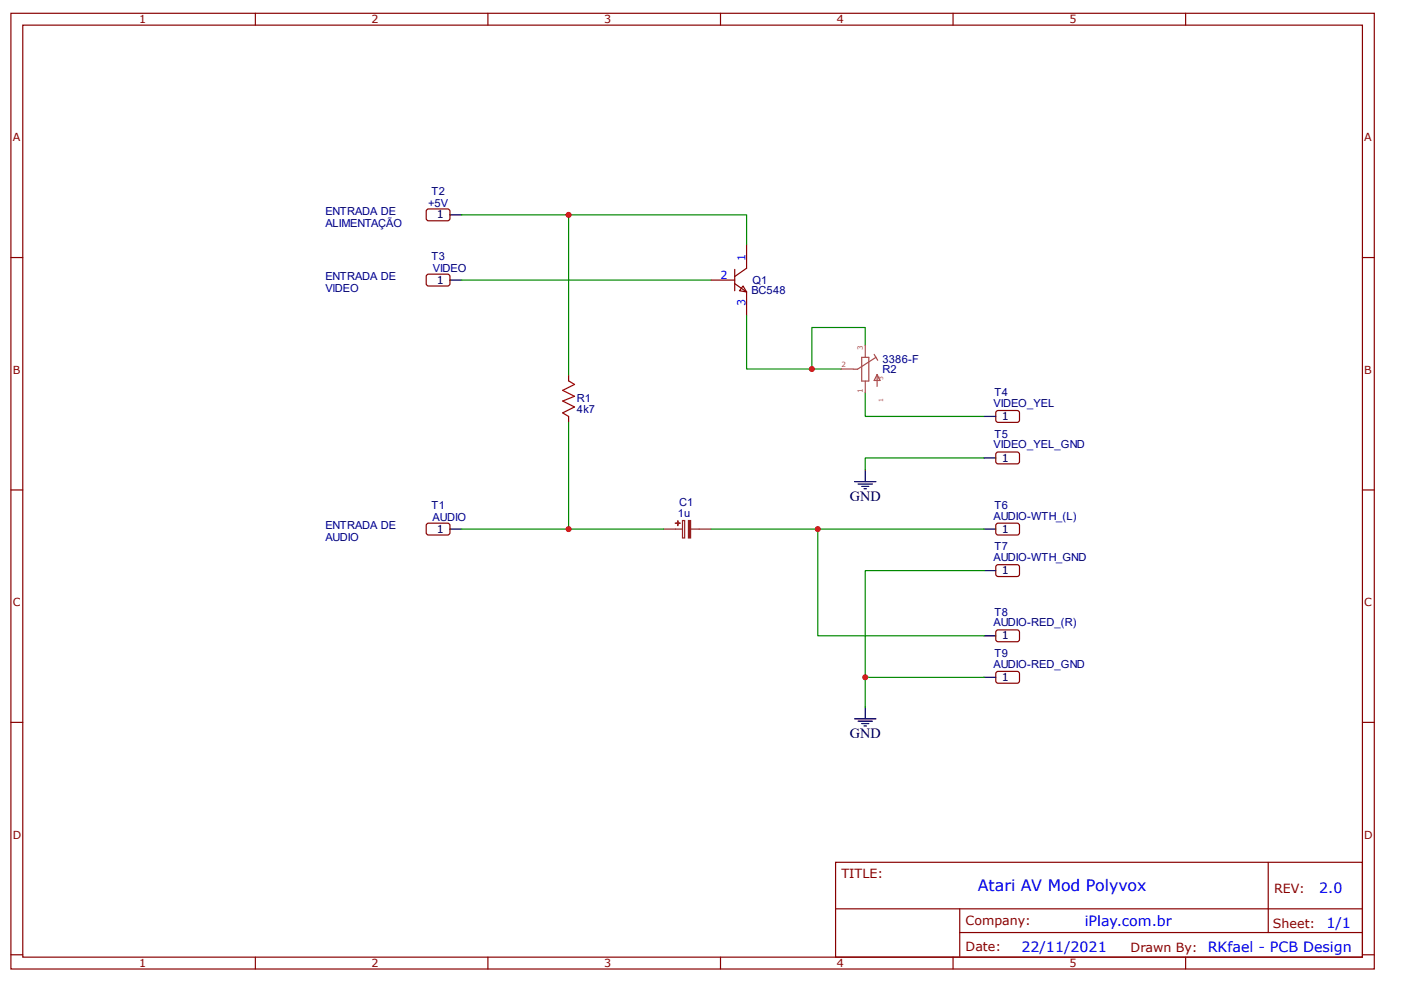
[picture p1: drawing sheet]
<svg xmlns="http://www.w3.org/2000/svg" width="297mm" height="210mm" viewBox="0 0 297 210" stroke-linecap="round" stroke-linejoin="round" font-family="sans-serif">
<g fill="none" stroke="#800" stroke-width=".25">
<path d="M2.3 2.8h289.1v202.8h-289.1zM4.8 5.3h284.1v197.8h-284.1zM54.1 2.8v2.5M103.4 2.8v2.5M152.8 2.8v2.5M202.1 2.8v2.5M251.4 2.8v2.5M2.3 54.6h2.5M90.4 44.6l.5-.3 4.2 .1 .3 .4-.1 1.8-.4 .2h-4.3l-.2-.5zM90.6 58.2h4.5l.3 .5-.1 1.7-.4 .3-4.3-.1-.2-.4v-1.5zM288.9 54.6h2.5M120.6 79.5v1.3"/>
<path d="M120.6 88.4v1.2M2.3 104h2.5M90.4 111.2l.5-.2 4.2 .1 .3 .4-.1 1.8-.4 .2-4.3-.1-.2-.4zM288.9 104h2.5M2.3 153.3h2.5M288.9 153.3h2.5M177.2 182.9h111.7v20.2h-111.7zM177.2 192.8h111.6M203.5 197.9h85.3M203.5 192.8v10.1M268.9 183v14.9M2.3 202.6h2.5"/>
<path d="M54.1 203.1v2.5M103.4 203.1v2.5M152.8 203.1v2.5M202.1 203.1v2.5M251.4 203.1v2.5M288.9 202.6h2.5"/>
</g>
<path d="M95.4 45.6h2.5M95.4 59.4h2.5M183.4 99.7v2.5M95.4 112.3h2.5M181.2 102.2h4.5M181.9 102.7h3.1M182.7 103.2h1.5M183.2 103.7h.5" fill="none" stroke="#000" stroke-width=".25"/>
<path d="M120.6 80.8l1.2 .8-2.5 1.2 2.5 1.3-2.5 1 2.5 1.2-2.5 1.3 1.3 .8" fill="none" stroke="#a00000" stroke-width=".25"/>
<path d="M157.5 60.7l.8 1.2-1.5-.2z" fill="#fefefe" stroke="#800" stroke-width=".25"/>
<path d="M150.7 59.4h5.1M155.8 57.2v4.5M158.3 51.9v5l-2.5 1.8M155.8 60.2l2.5 1.7v5.1M211.2 87.3l.4-.2 4.3 .1 .3 .4-.1 1.8-.4 .2-4.3-.1-.3-.4zM211.2 96.2l.4-.3 4.3 .1 .3 .4-.1 1.8-.4 .2-4.3-.1-.3-.4zM211.2 111.2l.4-.2 4.3 .1 .3 .4-.1 1.8-.4 .2-4.3-.1-.3-.4zM211.2 120.1l.4-.3 4.3 .1 .3 .4-.1 1.8-.4 .2-4.3-.1-.3-.4zM211.2 133.9l.4-.3 4.3 .1 .3 .4-.1 1.8-.4 .3-4.3-.1-.3-.4zM211.2 142.7l.4-.3 4.3 .1 .3 .4-.1 1.8-.4 .3-4.3-.1-.3-.4z" fill="none" stroke="#800" stroke-width=".25"/>
<path d="M140.7 112.3h4M144.7 110.4h.5v3.7h-.5zM146.5 112.3h4.2" fill="none" stroke="#8d2323" stroke-width=".25"/>
<g fill="#8d2323" stroke="#8d2323" stroke-width=".25">
<path d="M146 110.4h.4v3.7h-.4z"/>
<path d="M143.7 110.5v1z"/>
<path d="M143.2 111h1z"/>
</g>
<g fill="none" stroke="#080" stroke-width=".25">
<path d="M97.9 45.6h22.7v33.9M97.9 59.4h52.8M120.6 45.6h37.7v6.3M158.3 67v11.3h20.1M183.4 73.3v-3.8h-11.3v8.8M120.6 89.6v22.7M183.4 83.3v5.1h25.2M208.6 97.2h-25.2v2.5M97.9 112.3h42.8M150.7 112.3h57.9M173.4 112.3v22.6h35.2M208.6 121.1h-25.2v22.6h25.2"/>
<path d="M183.4 143.7v6.3"/>
</g>
<path d="M208.6 88.4h2.5M208.6 97.2h2.5M208.6 112.3h2.5M208.6 121.1h2.5M208.6 134.9h2.5M181.2 152.5h4.5M181.9 153h3.1M182.7 153.5h1.5M183.2 154h.5M183.4 150v2.5M208.6 143.7h2.5" fill="none" stroke="#000" stroke-width=".25"/>
<path d="M178.4 78.3h2.5M182.7 75.8h1.5v5h-1.5zM183.4 73.3v2.4M185.3 75.2l.4 .6M185.7 75.8l-3.9 2.5h-.9M185.7 75.8l.4 .6M186 79.5v2.5M186 79.5l.6 1.2h-1.3zM183.4 80.8v2.5" fill="none" stroke="#a54b4b" stroke-width=".25"/>
<g fill="#c00">
<circle cx="183.4" cy="143.7" r=".63"/>
<circle cx="120.6" cy="112.3" r=".63"/>
<circle cx="120.6" cy="45.6" r=".63"/>
<circle cx="173.4" cy="112.3" r=".63"/>
<circle cx="172.1" cy="78.3" r=".63"/>
</g>
<text font-size="3.4" fill="#00f" x="207.3" y="189">Atari AV Mod Polyvox</text>
<g font-size="3">
<text x="180.2" y="106.2">GND</text>
<text x="180.2" y="156.5">GND</text>
</g>
<g font-size="3" fill="#00f">
<text x="279.7" y="189.6">2.0</text>
<text x="230" y="196.5">iPlay.com.br</text>
<text x="281.2" y="196.9">1/1</text>
<text x="216.6" y="201.9">22/11/2021</text>
<text x="256.1" y="201.9">RKfael - PCB Design</text>
</g>
<g font-size="2.7" fill="#800">
<text x="178.4" y="186.2">TITLE:</text>
<text x="270.1" y="189.6">REV:</text>
<text x="204.7" y="196.3">Company:</text>
<text x="269.9" y="196.8">Sheet:</text>
<text x="204.7" y="201.8">Date:</text>
<text x="239.7" y="201.9">Drawn By:</text>
</g>
<g font-size="2.3" fill="#800">
<text x="29.5" y="5">1</text>
<text x="78.8" y="5">2</text>
<text x="128.1" y="5">3</text>
<text x="177.4" y="5">4</text>
<text x="226.7" y="5">5</text>
<text x="2.7" y="30">A</text>
<text x="289.2" y="30">A</text>
<text x="2.7" y="79.3">B</text>
<text x="289.2" y="79.3">B</text>
<text x="2.7" y="128.6">C</text>
<text x="289.2" y="128.6">C</text>
<text x="2.7" y="177.9">D</text>
<text x="289.2" y="177.9">D</text>
<text x="29.5" y="205.2">1</text>
<text x="78.8" y="205.2">2</text>
<text x="128.1" y="205.2">3</text>
<text x="177.4" y="205.2">4</text>
<text x="226.7" y="205.2">5</text>
</g>
<g font-size="2.3" fill="#000080">
<text x="91.5" y="41.4">T2</text>
<text x="69" y="45.6">ENTRADA DE</text>
<text x="90.7" y="43.9">+5V</text>
<text x="69" y="48.1">ALIMENTAÇÃO</text>
<text x="69" y="59.4">ENTRADA DE</text>
<text x="91.5" y="55.2">T3</text>
<text x="91.8" y="57.7">VIDEO</text>
<text x="69" y="61.9">VIDEO</text>
<text x="159.3" y="62.5">BC548</text>
<text x="159.5" y="60.2">Q1</text>
<text x="187.1" y="77">3386-F</text>
<text x="187.1" y="79.2">R2</text>
<text x="122.3" y="87.6">4k7</text>
<text x="122.3" y="85.4">R1</text>
<text x="210.6" y="86.3">VIDEO_YEL</text>
<text x="210.9" y="84.1">T4</text>
<text x="210.6" y="95.1">VIDEO_YEL_GND</text>
<text x="210.9" y="92.9">T5</text>
<text x="144" y="107.4">C1</text>
<text x="210.9" y="108">T6</text>
<text x="69" y="112.3">ENTRADA DE</text>
<text x="91.5" y="108.1">T1</text>
<text x="91.7" y="110.6">AUDIO</text>
<text x="143.7" y="109.7">1u</text>
<text x="210.6" y="110.2">AUDIO-WTH_(L)</text>
<text x="69" y="114.8">AUDIO</text>
<text x="210.6" y="119">AUDIO-WTH_GND</text>
<text x="210.9" y="116.8">T7</text>
<text x="210.9" y="130.6">T8</text>
<text x="210.6" y="132.9">AUDIO-RED_(R)</text>
<text x="210.6" y="141.7">AUDIO-RED_GND</text>
<text x="210.9" y="139.4">T9</text>
</g>
<g font-size="2.3">
<text x="92.6" y="46.3">1</text>
<text x="92.6" y="60.2">1</text>
<text x="212.4" y="89.1">1</text>
<text x="212.4" y="97.9">1</text>
<text x="92.6" y="113">1</text>
<text x="212.4" y="113">1</text>
<text x="212.4" y="121.8">1</text>
<text x="212.4" y="135.7">1</text>
<text x="212.4" y="144.5">1</text>
</g>
<g font-size="2.3" fill="#00f">
<text x="152.7" y="59.2">2</text>
<text x="158" y="55.4" transform="rotate(-90 158 55.4)">1</text>
<text x="158" y="65" transform="rotate(-90 158 65)">3</text>
</g>
<g font-size="1.5" fill="#a54b4b">
<text x="178.4" y="77.8">2</text>
<text x="183" y="74.3" transform="rotate(-90 183 74.3)">3</text>
<text x="183" y="83.4" transform="rotate(-90 183 83.4)">1</text>
</g>
<g font-size="1.3" fill="#a54b4b">
<text x="187.2" y="80.7" transform="rotate(-90 187.2 80.7)">3</text>
<text x="187.2" y="85.2" transform="rotate(-90 187.2 85.2)">1</text>
</g>
</svg>
